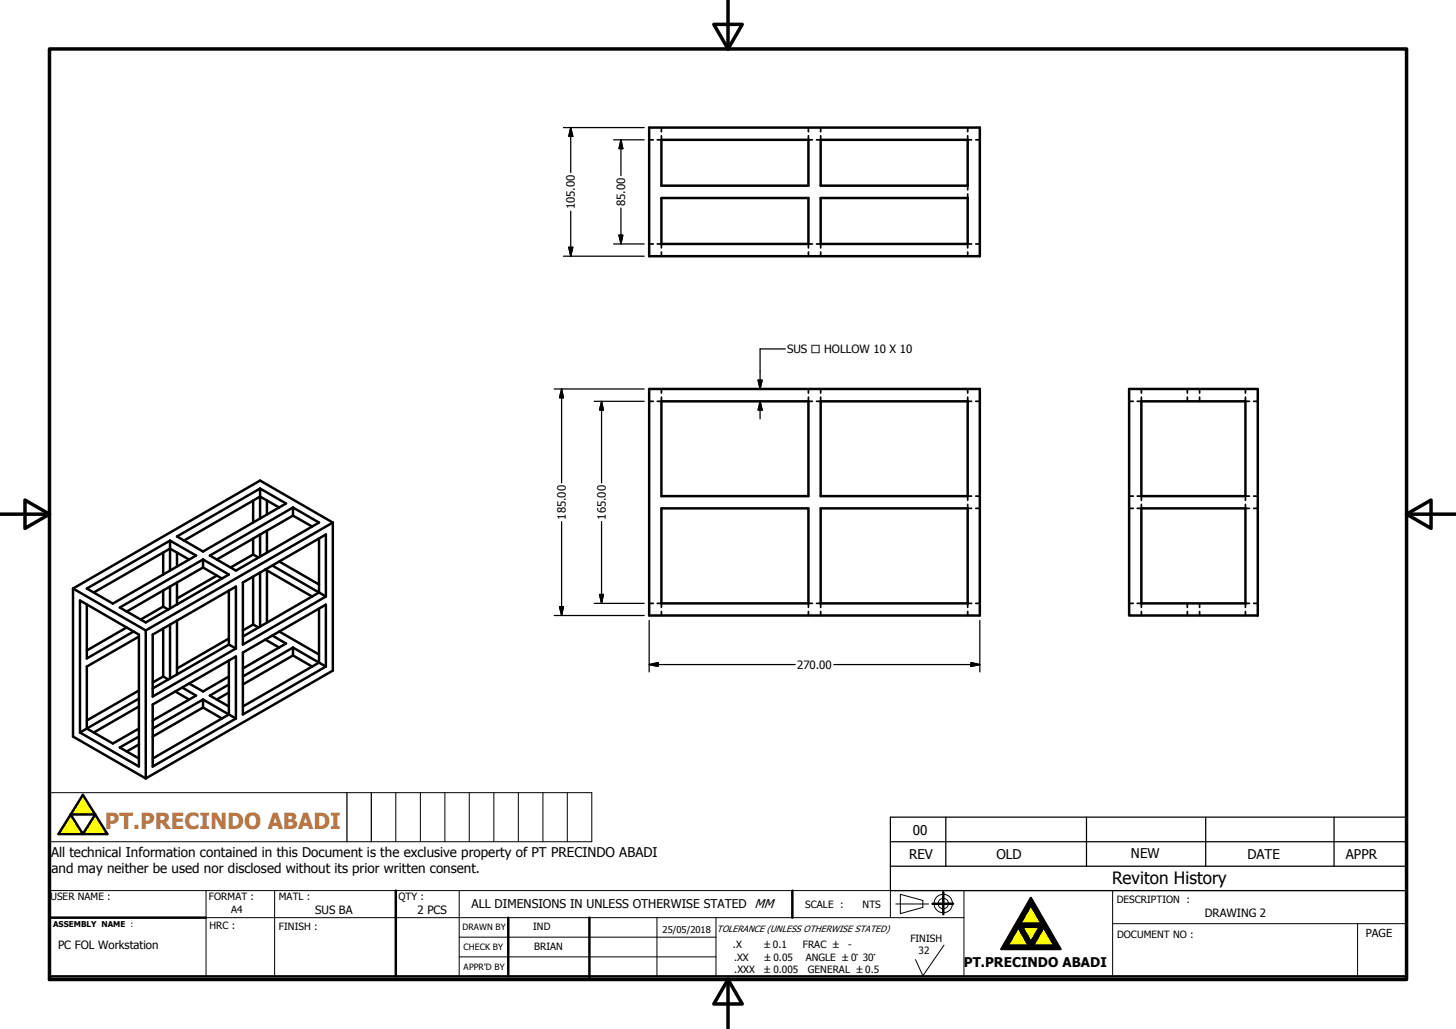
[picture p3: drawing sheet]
<svg xmlns="http://www.w3.org/2000/svg" width="297mm" height="210mm" viewBox="0 0 297 210" stroke-linecap="round" stroke-linejoin="round" font-family="sans-serif">
<g fill="none" stroke="#000" stroke-width=".51">
<path d="M132.4 26h67.5v26.3h-67.5zM134.9 28.5h30v9.4h-30zM167.4 28.5h30v9.4h-30zM134.9 40.4h30v9.4h-30zM167.4 40.4h30v9.4h-30zM132.4 79.4h67.5v46.2h-67.5zM230.4 79.4h26.2v46.2h-26.2zM53.1 99.7v6.1M134.9 81.9h30v19.3h-30zM167.4 81.9h30v19.3h-30zM232.9 81.9h21.2v19.3h-21.2zM33.3 112.8v4.4"/>
<path d="M34.7 110.3v6.1M34.7 119.7v4.5M36.1 112.8v2.8M36.1 118.9v4.5M36.1 109.5l17-9.8 5.3 3-17 9.8zM38.6 114.2l-3.9-2.2-15.6 8.9M41.4 115.8l-15.6 9M41.4 115.8l3.9 2.3M41.4 114.2v1.6M42.8 113.4l17-9.8 5.3 3-17 9.8zM44.2 117.5l-8.1 4.6M49.5 118.9l17-9.8v12.6l-17 9.8z"/>
<path d="M51.6 113.2l-4.5 2.6M51.6 113.2l1.1 .6M51.6 102.1v4.5M51.6 109.9v3.3M51.6 117.7v9.7M53.1 109.1v4.5M53.1 116.8v11M54.1 116.2l9.6 5.5M54.5 102.1v2.9M54.5 108.3v4.5M54.5 116.4v10.6M55.5 115.4l9.6 5.5"/>
<path d="M57 103.6l-3.9-2.3-15.6 9M57 114.6l8.1 4.7M59.8 105.2l-15.6 9M59.8 103.6v1.6M59.8 105.2l3.9 2.2M65.1 109.9v11M67.9 106.6v30.2l-38.2 22.1M67.9 106.6l-38.2 22.1M67.9 106.6l-14.8-8.5-38.2 22M134.9 103.7h30v19.4h-30zM167.4 103.7h30v19.4h-30zM232.9 103.7h21.2v19.4h-21.2z"/>
<path d="M14.9 120.1l14.8 8.6M14.9 120.1v30.2l14.8 8.6M16.3 122.5l12 7v26.9l-12-6.9zM17.7 123.4v11l9.6-5.5M17.7 120.1l17-9.8 5.3 3.1-17 9.8zM24.4 124l17-9.8 5.3 3-17 9.8zM25.8 128l-8.1 4.7M28.3 129.9l-10.6 6.1v12.7l5.3 3 5.3-3M29.7 128.7v30.2M31.2 129.5l16.9-9.8v12.6l-16.9 9.8zM33.3 138l1 .7M33.3 138l-2.1 1.3"/>
<path d="M33.3 123.8l-4.6 2.6M33.3 123.8l1 .6M33.3 120.5v3.3M33.3 128.2v9.8M34.7 127.4v11.1M36.1 126.6v11M46.7 139.7l-3.9 2.2 3.9 2.3M46.7 138l-5.3 3.1-2.8-1.6M46.7 130.3l-10.6 6.1M46.7 131.5l1.4 .8M46.7 120.5v11M46.7 134.8v11"/>
<path d="M46.7 131.5l-15.5 9M49.5 133.2l17-9.8v12.6l-17 9.8zM51.6 127.4l-2.1 1.3M51.6 127.4l1.1 .6M54.1 130.5l2.9 1.6M55.5 129.7l2.9 1.6-8.9 5.1M57 128.9l8.1 4.7M59.8 132.1v1.7M59.8 133.8l-10.3 5.9M59.8 132.1l-10.3 5.9M59.8 132.1l6.7 3.9M59.8 133.8l3.9 2.2"/>
<path d="M65.1 124.2v11l-15.6 9M65.1 120.9l-15.6 9M65.1 120.9l1.4 .8M28.3 150.3l-3.9 2.2 3.9 2.3M28.3 144.2l-9.2 5.3M28.3 142.6l-12 6.9M28.3 140.9l-10.6 6.1M28.3 151.9l-2.5 1.5M31.2 143.8l16.9-9.8v12.6l-16.9 9.8zM35.7 141.1l2.9 1.6M37.2 140.3l2.8 1.6-8.8 5.1M41.4 142.7v1.7"/>
<path d="M41.4 142.7l-10.2 6M41.4 144.4l-10.2 5.9M41.4 142.7l5.3 3.1M41.4 144.4l3.9 2.2M46.7 145.8l-15.5 9M46.7 141.3l-2.5 1.4M46.7 145.8l1.4 .8M14.4 166.2h5l-2.5 4zM16.9 162.2l5 8h-10zM10.1 187.3h31.9M80.7 181.7v17.5M103.7 187.3v11.9"/>
<path d="M120.2 187.3v12.6M161.6 181.7v5.6M190.2 184.4h4.2M192.4 182.1v4.5M207.7 189.2l2.2 3.8h-4.4zM208.5 189.2h3.6l-1.8 3.1zM210.3 183.3l6 10.4h-12zM210.3 184.7l2.2 3.8h-4.4zM212.9 189.2l2.2 3.8h-4.4zM287 188.5v10.7h-276.9"/>
</g>
<g fill="none" stroke="#000" stroke-width=".36">
<path d="M132.4 28.5h.9M134.9 26v.9M134.9 27.7v.8h-.8M164.9 26v.9M164.9 27.7v.8h.8M167.4 26v.9M167.4 27.7v.8h-.8M197.4 26v.9M197.4 27.7v.8h.8M197.4 37.9v.8M197.4 39.6v.8M199.1 28.5h.8"/>
<path d="M132.4 49.8h.9M134.1 49.8h.8v.8M134.9 51.4v.9M164.9 51.4v.9M165.7 49.8h-.8v.8M166.6 49.8h.8v.8M167.4 51.4v.9M197.4 51.4v.9M198.2 49.8h-.8v.8M199.1 49.8h.8M134.9 79.4v.8M164.9 79.4v.8"/>
<path d="M167.4 79.4v.8M197.4 79.4v.8M232.9 79.4v.8M242.2 79.4v.8M244.7 79.4v.8M254.1 79.4v.8M132.4 81.9h.9M134.9 81v.9h-.8M164.9 81v.9h.8M167.4 81v.9h-.8M197.4 81v.9h.8M199.1 81.9h.8"/>
<path d="M230.4 81.9h.8M232.9 81v.9h-.9M242.2 81v.9M244.7 81v.9M254.1 81v.9h.8M255.8 81.9h.8M197.4 102.9v.8h.8M198.2 101.2h-.8v.9M199.1 103.7h.8M199.1 101.2h.8M230.4 103.7h.8M230.4 101.2h.8"/>
<path d="M232 101.2h.9v.9M232.9 102.9v.8h-.9M254.1 102.9v.8h.8M254.9 101.2h-.8v.9M255.8 103.7h.8M255.8 101.2h.8M132.4 123.1h.9M134.1 123.1h.8v.9M134.9 124.8v.8M164.9 124.8v.8M165.7 123.1h-.8v.9M166.6 123.1h.8v.9"/>
<path d="M167.4 124.8v.8M197.4 124.8v.8M198.2 123.1h-.8v.9M199.1 123.1h.8M230.4 123.1h.8M232 123.1h.9v.9M232.9 124.8v.8M242.2 123.1v.9M242.2 124.8v.8M244.7 123.1v.9M244.7 124.8v.8M254.1 124.8v.8"/>
<path d="M254.9 123.1h-.8v.9M255.8 123.1h.8"/>
</g>
<g fill="#ff0" stroke="#ff0" stroke-width=".2">
<path d="M16.9 162.2l2.5 4h-5z"/>
<path d="M19.4 166.2l2.5 4h-5z"/>
<path d="M14.4 166.2l2.5 4h-5z"/>
<path d="M210.3 184.7l2.2 3.8h-4.4z"/>
<path d="M207.7 189.2l2.2 3.8h-4.4z"/>
<path d="M212.9 189.2l2.2 3.8h-4.4z"/>
<path d="M208.5 189.2h3.6l-1.8 3.1z"/>
</g>
<g fill="#000" stroke="#000" stroke-width=".2">
<path d="M207.7 189.2l-2.2 3.8-1.2 .7zM208.1 188.5l-3.8 5.2zM210.3 183.3l-2.2 5.2-3.8 5.2zM208.1 188.5l.4 .7h-.8zM208.1 188.5l4 .7h-3.6zM210.3 183.3v1.4l-2.2 3.8zM207.7 189.2h.8l1.8 3.1zM204.3 193.7l1.2-.7h4.4zM207.7 189.2l2.6 3.1-.4 .7zM210.3 192.3l.4 .7h-.8zM212.1 189.2h.8l-2.6 3.1zM210.3 183.3l2.2 5.2-2.2-3.8z"/>
<path d="M210.3 183.3l6 10.4-3.8-5.2zM209.9 193l6.4 .7zM210.7 193h4.4l1.2 .7zM212.9 189.2l-2.2 3.8-.4-.7zM208.1 188.5h4.4l-.4 .7zM212.5 188.5l3.8 5.2zM212.5 188.5l.4 .7h-.8zM212.9 189.2l3.4 4.5-1.2-.7zM204.3 193.7l5.6-.7 6.4 .7z"/>
</g>
<path d="M148.5 0v10M10.1 10h276.9v189.9h-276.9zM145.6 5h5.8l-2.9 5zM.1 104.9h10M5.1 102l5 2.9-5 2.9zM287 104.9l4.9-2.9v5.8zM287 104.9h9.9M148.5 199.9l2.9 5h-5.8zM148.5 199.9v10" fill="none" stroke="#000" stroke-width=".71"/>
<g fill="none" stroke="#000" stroke-width=".25">
<path d="M115 26h16.4M116.4 26l.5 1.8h-.9zM116.4 26v9.2M125.2 28.5h6.2M126.7 28.5l.4 1.8h-.8zM126.7 28.5v7.3M115 52.3h16.4M116 50.5h.9l-.5 1.8zM116.4 43.1v9.2M125.2 49.8h6.2M126.3 48h.8l-.4 1.8zM126.7 42.5v7.3"/>
<path d="M113.1 79.4h18.3M114.6 79.4l.4 1.8h-.9zM114.6 79.4v19.2M154.7 77.6h.8l-.4 1.8zM160.2 71.2h-5.1v8.2M121.2 81.9h10.2M122.7 81.9l.4 1.8h-.8zM122.7 81.9v16.7M155.1 81.9l.4 1.8h-.8zM155.1 81.9v3.6M114.6 106.4v19.2M122.7 106.4v16.7"/>
<path d="M113.1 125.6h18.3M114.1 123.8h.9l-.4 1.8zM121.2 123.1h10.2M122.3 121.3h.8l-.4 1.8zM132.4 126.6v10.5M132.4 135.6l1.9-.4v.8zM132.4 135.6h29.8M170.1 135.6h29.8M198.1 135.2l1.8 .4-1.8 .4zM199.9 126.6v10.5M70.8 161.8v10M75.8 161.8v10"/>
<path d="M181.6 171.8h105.4M181.6 176.8h105.4M181.6 166.8h105.4v14.9h-105.4zM193 166.8v10M221.7 166.8v10M246 166.8v10M272.2 166.8v10"/>
</g>
<g fill="none" stroke="#000" stroke-width=".2">
<path d="M10.1 161.8h110.6v10h-110.6zM80.7 161.8v10M85.8 161.8v10M90.8 161.8v10M95.7 161.8v10M100.8 161.8v10M105.7 161.8v10M110.8 161.8v10M115.7 161.8v10M42 187.3h154.7M42 181.7v17.5M56 181.7v17.5"/>
<path d="M93.7 195.3h52.4M93.7 191.2h52.4M93.7 181.7v17.5M103.7 191.2v5.1M134 187.3v11.9M146.1 187.3v11.9M181.6 181.7v5.6M182.7 184.5h6.8M183.7 182.5l4.6 1.2v1.5l-4.6 1.2zM192.6 192.9l-4.3 6.2-1.5-3.3M196.7 181.7v17.5M227 188.5h60"/>
<path d="M227 181.7v17.5M277 188.5v10.7M287 181.7h-276.9v17.5"/>
<circle cx="192.4" cy="184.4" r="1.88"/>
<circle cx="192.4" cy="184.4" r="1.05"/>
</g>
<path d="M116.4 26l.5 1.8h-.9zM126.7 28.5l.4 1.8h-.8zM116 50.5h.9l-.5 1.8zM126.3 48h.8l-.4 1.8zM154.7 77.6h.8l-.4 1.8zM114.6 79.4l.4 1.8h-.9zM122.7 81.9l.4 1.8h-.8zM155.1 81.9l.4 1.8h-.8zM114.1 123.8h.9l-.4 1.8zM122.3 121.3h.8l-.4 1.8zM132.4 135.6l1.9-.4v.8zM198.1 135.2l1.8 .4-1.8 .4z" fill="#000" stroke="#000" stroke-width=".25"/>
<text font-size="4.5" fill="#bc7643" x="21.4" y="169.1">PT.PRECINDO ABADI</text>
<text font-size="3.5" x="226.9" y="180.5">Reviton History</text>
<g font-size="2.7">
<text x="186.2" y="170.4">00</text>
<text x="10.4" y="175">All technical Information contained in this Document is the exclusive property of PT PRECINDO ABADI</text>
<text x="10.5" y="178.2">and may neither be used nor disclosed without its prior written consent.</text>
<text x="185.5" y="175.3">REV</text>
<text x="203.3" y="175.4">OLD</text>
<text x="230.7" y="175">NEW</text>
<text x="254.5" y="175.2">DATE</text>
<text x="274.6" y="175.2">APPR</text>
<text x="196.6" y="197.3">PT.PRECINDO ABADI</text>
</g>
<text font-size="2.5" x="96.2" y="185.3">ALL DIMENSIONS IN UNLESS OTHERWISE STATED MM</text>
<g font-size="2.3">
<text x="117.3" y="42.7" transform="rotate(-90 117.3 42.7)">105.00</text>
<text x="127.5" y="42.1" transform="rotate(-90 127.5 42.1)">85.00</text>
<text x="160.6" y="72.1">SUS □ HOLLOW 10 X 10</text>
<text x="115.4" y="106" transform="rotate(-90 115.4 106)">185.00</text>
<text x="123.6" y="106" transform="rotate(-90 123.6 106)">165.00</text>
<text x="162.6" y="136.5">270.00</text>
<text x="64.3" y="186.4">SUS BA</text>
<text x="85.2" y="186.5">2 PCS</text>
<text x="245.8" y="187">DRAWING 2</text>
<text x="278.6" y="191.1">PAGE</text>
<text x="11.8" y="193.7">PC FOL Workstation</text>
</g>
<g font-size="2">
<text x="10.3" y="183.6">USER NAME :</text>
<text x="42.6" y="183.6">FORMAT :</text>
<text x="56.9" y="183.7">MATL :</text>
<text x="81.3" y="183.6">QTY :</text>
<text x="164.3" y="185.3">SCALE :</text>
<text x="176" y="185.3">NTS</text>
<text x="227.8" y="184.3">DESCRIPTION :</text>
<text x="42.7" y="189.6">HRC :</text>
<text x="47.2" y="186.3">A4</text>
<text x="56.9" y="189.9">FINISH :</text>
<text x="108.8" y="189.8">IND</text>
<text x="227.9" y="191.5">DOCUMENT NO :</text>
<text x="109" y="193.9">BRIAN</text>
<text x="149.5" y="193.5">.X</text>
<text x="149.8" y="196">.XX</text>
<text x="155.9" y="193.5">±0.1</text>
<text x="156" y="196">±0.05</text>
<text x="163.8" y="193.5">FRAC ± -</text>
<text x="164.4" y="196">ANGLE ±0° 30°</text>
<text x="185.7" y="192.3">FINISH</text>
<text x="187.4" y="194.6">32</text>
<text x="149.8" y="198.5">.XXX</text>
<text x="155.9" y="198.5">±0.005</text>
<text x="164.8" y="198.5">GENERAL ±0.5</text>
</g>
<g font-size="1.9">
<text x="135.2" y="190.3">25/05/2018</text>
<text x="146.3" y="190.1">TOLERANCE (UNLESS OTHERWISE STATED)</text>
</g>
<g font-size="1.8">
<text x="94.3" y="189.7">DRAWN BY</text>
<text x="94.6" y="197.9">APPR'D BY</text>
<text x="94.6" y="193.9">CHECK BY</text>
</g>
<text font-size="1.6" x="10.8" y="189.2">ASSEMBLY NAME :</text>
</svg>
